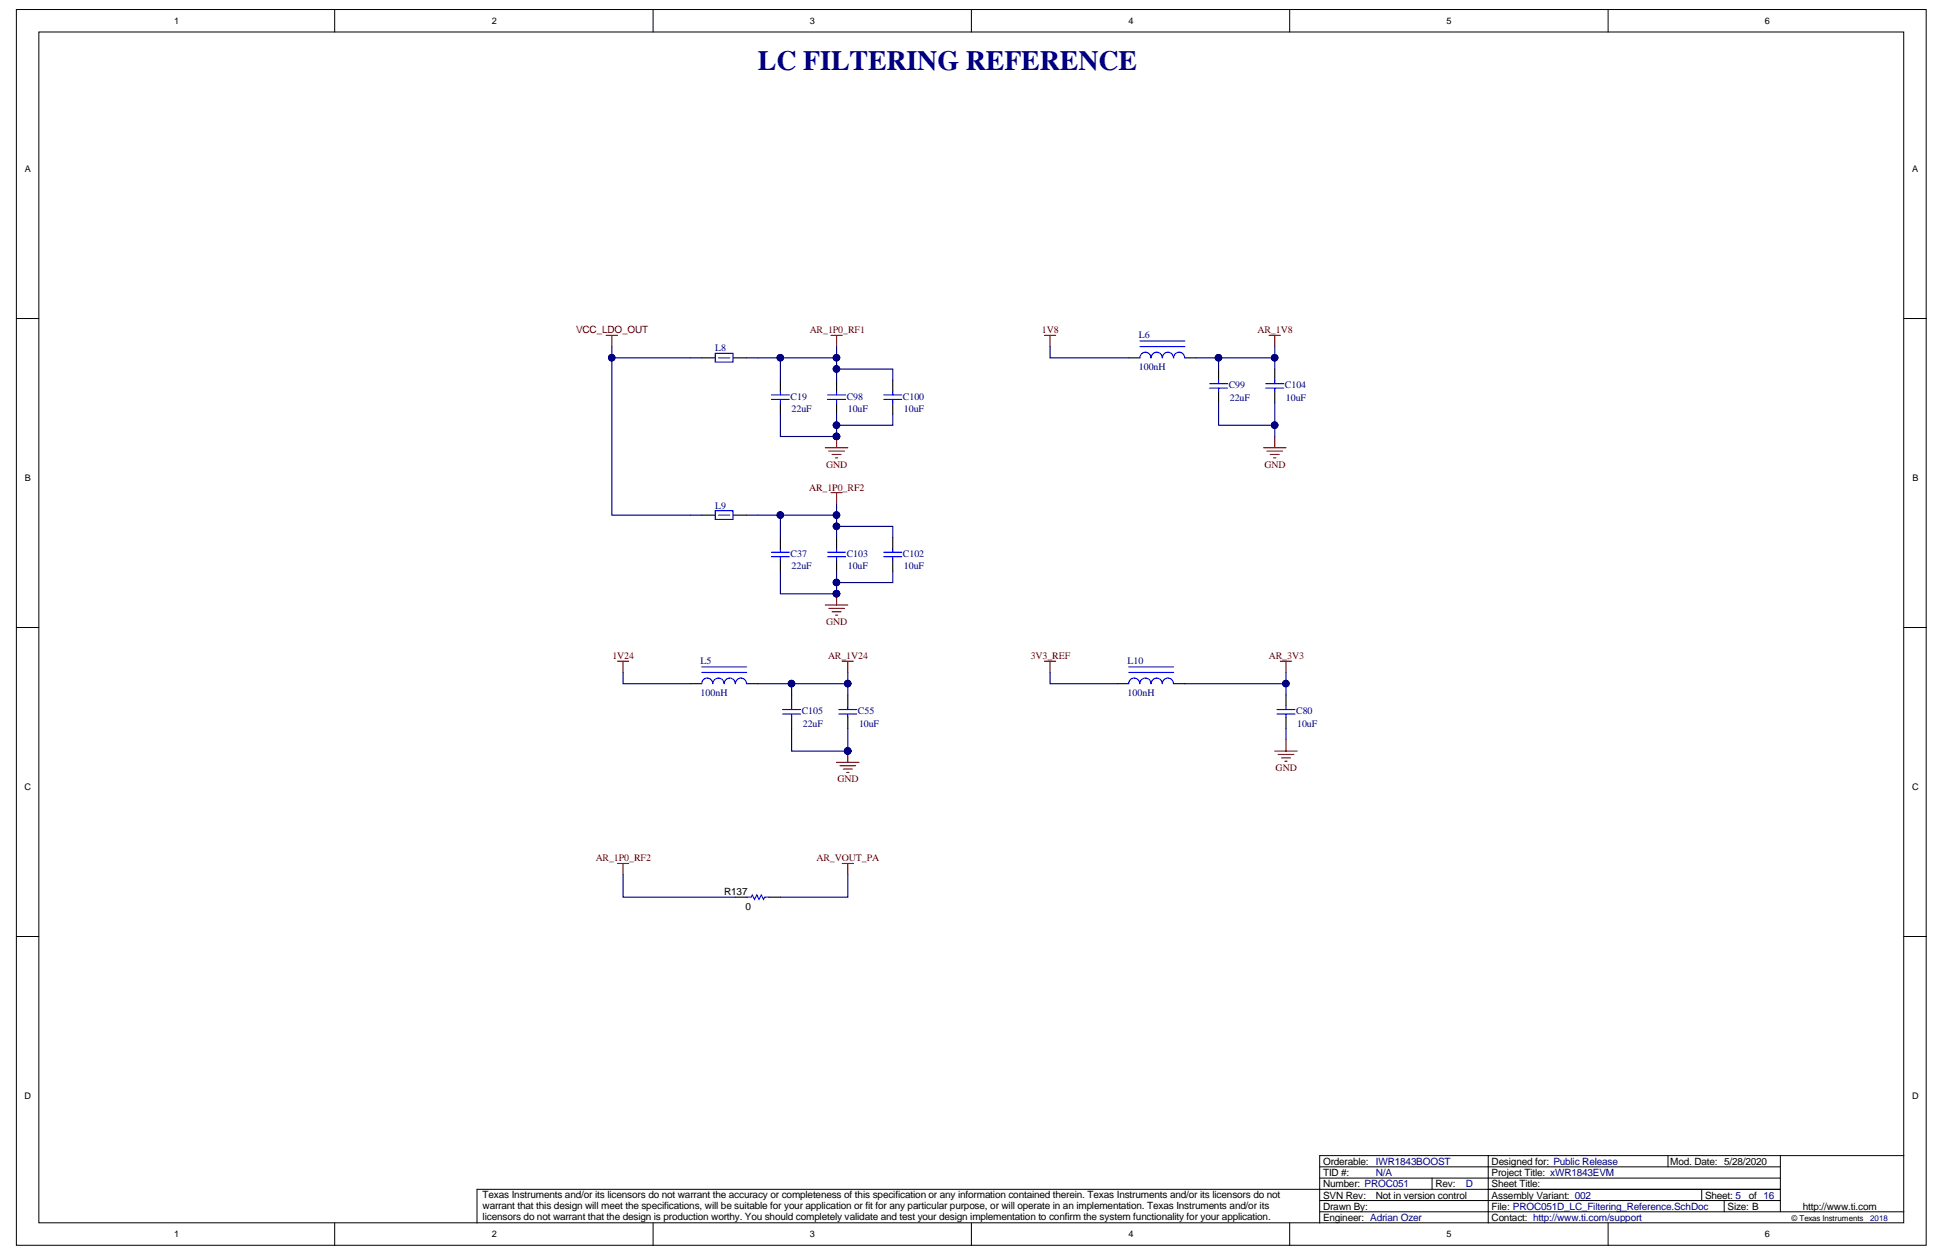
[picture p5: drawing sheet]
<svg xmlns="http://www.w3.org/2000/svg" width="432mm" height="279mm" viewBox="0 0 432 279" stroke-linecap="round" stroke-linejoin="round" font-family="sans-serif">
<g fill="#fff" stroke="#000" stroke-width=".22">
<path d="M3.6 2.1h424.2v274.6h-424.2z"/>
<path d="M8.6 7.1h414.3v264.6h-414.3z"/>
</g>
<g fill="none" stroke="#000" stroke-width=".22">
<path d="M74.3 2.1v5M145.1 2.1v5M215.8 2.1v5M286.5 2.1v5M357.2 2.1v5M3.6 70.8h5M422.9 70.8h5M3.6 139.4h5M422.9 139.4h5M3.6 208.1h5M422.9 208.1h5M293.1 259.2h102.4"/>
<path d="M330.6 256.7h-37.5v15M370.5 256.7v2.5M395.5 256.7v12.5M422.9 256.7h-92.3v15M74.3 271.7v5M145.1 271.7v5M215.8 271.7v5M286.5 271.7v5M293.1 269.2h129.8M293.1 266.7h102.4M293.1 261.7h102.4M318.1 261.7v2.5"/>
<path d="M357.2 271.7v5M378 264.2v2.5M383 266.7v2.5M395.5 264.2h-289.5v7.5"/>
</g>
<g fill="none" stroke="#800000" stroke-width=".25">
<path d="M134.7 74.5h2.5M135.9 74.5v2.5M184.6 74.5h2.5M185.8 74.5v2.5M232 74.5h2.5M233.2 74.5v2.5M281.9 74.5h2.5M283.1 74.5v2.5M183.3 99.5h5M185.8 97v2.5M280.7 99.5h4.9M283.1 97v2.5"/>
<path d="M184.1 100.2h3.5M184.6 109.5h2.5M184.8 101h2M185.6 101.7h.5M185.8 109.5v2.5M281.4 100.2h3.5M282.1 101h2M282.9 101.7h.5M183.3 134.4h5M184.1 135.2h3.5M184.8 135.9h2M185.6 136.7h.5"/>
<path d="M185.8 131.9v2.5M137.2 146.9h2.4M138.4 146.9v2.5M187.1 146.9h2.5M188.3 146.9v2.5M232 146.9h2.5M233.2 146.9v2.5M284.4 146.9h2.5M285.6 146.9v2.5M185.8 169.4h5M186.6 170.1h3.5M187.3 170.9h2"/>
<path d="M188.1 171.6h.5M188.3 166.9v2.5M283.1 166.9h5M283.9 167.6h3.5M284.6 168.4h2M285.4 169.1h.5M285.6 164.4v2.5M137.2 191.8h2.4M138.4 191.8v2.5M187.1 191.8h2.5M188.3 191.8v2.5"/>
</g>
<g fill="none" stroke="#000" stroke-width=".25">
<path d="M155.9 79.5h3M162.9 79.5h3M250.7 79.5h2.5M263.2 79.5h2.5M173.3 84.5v2.5M173.3 89.5v2.5M185.8 84.5v2.5M185.8 89.5v2.5M198.3 84.5v2.5M198.3 89.5v2.5M270.7 82v2.5M270.7 87v2.5"/>
<path d="M283.1 82v2.5M283.1 87v2.5M155.9 114.5h3M162.9 114.5h3M173.3 119.4v2.5M185.8 119.4v2.5M198.3 119.4v2.5M173.3 124.4v2.5M185.8 124.4v2.5M198.3 124.4v2.5M153.4 151.9h2.5M165.9 151.9h2.4"/>
<path d="M175.8 154.4v2.5M175.8 159.4v2.5M188.3 154.4v2.5M188.3 159.4v2.5M248.2 151.9h2.5M260.7 151.9h2.5M285.6 154.4v2.5M285.6 159.4v2.5M163.4 199.3h2.5M170.8 199.3h2.5"/>
</g>
<g fill="none" stroke="#00f" stroke-width=".25">
<path d="M158.9 78.5h3.9v2h-3.9zM159.6 79.5h2.5M253.2 77h10M253.2 75.8h10M255.6 79.5a1.22 1.22 0 0 0-1.2-1.2 1.22 1.22 0 0 0-1.2 1.2M258.1 79.5a1.22 1.22 0 0 0-1.2-1.2 1.22 1.22 0 0 0-1.2 1.2M260.6 79.5a1.22 1.22 0 0 0-1.2-1.2 1.22 1.22 0 0 0-1.2 1.2M263.1 79.5a1.22 1.22 0 0 0-1.2-1.2 1.22 1.22 0 0 0-1.2 1.2M171.3 87.7h4M171.3 88.7h4M173.3 87v.7M173.3 88.7v.8"/>
<path d="M183.8 87.7h4M183.8 88.7h4M185.8 87v.7M185.8 88.7v.8M196.3 87.7h4M196.3 88.7h4M198.3 87v.7M198.3 88.7v.8M268.7 85.2h4M268.7 86.2h4M270.7 84.5v.7M270.7 86.2v.8"/>
<path d="M281.2 85.2h3.9M281.2 86.2h3.9M283.1 84.5v.7M283.1 86.2v.8M158.9 113.5h3.9v1.9h-3.9zM159.6 114.5h2.5M171.3 122.7h4M171.3 123.7h4M173.3 121.9v.8M173.3 123.7v.7M183.8 122.7h4M183.8 123.7h4"/>
<path d="M185.8 121.9v.8M185.8 123.7v.7M196.3 122.7h4M196.3 123.7h4M198.3 121.9v.8M198.3 123.7v.7M155.9 149.4h10M155.9 148.2h10M158.3 151.9a1.22 1.22 0 0 0-1.2-1.3 1.22 1.22 0 0 0-1.2 1.3M160.8 151.9a1.22 1.22 0 0 0-1.2-1.3 1.22 1.22 0 0 0-1.2 1.3M163.3 151.9a1.22 1.22 0 0 0-1.2-1.3 1.22 1.22 0 0 0-1.2 1.3M165.8 151.9a1.22 1.22 0 0 0-1.2-1.3 1.22 1.22 0 0 0-1.2 1.3"/>
<path d="M173.8 157.6h4M173.8 158.6h4M175.8 156.9v.7M175.8 158.6v.8M186.3 157.6h4M186.3 158.6h4M188.3 156.9v.7M188.3 158.6v.8M250.7 149.4h10M250.7 148.2h10M253.1 151.9a1.22 1.22 0 0 0-1.2-1.3 1.22 1.22 0 0 0-1.2 1.3M255.6 151.9a1.22 1.22 0 0 0-1.2-1.3 1.22 1.22 0 0 0-1.2 1.3"/>
<path d="M258.1 151.9a1.22 1.22 0 0 0-1.2-1.3 1.22 1.22 0 0 0-1.2 1.3M260.6 151.9a1.22 1.22 0 0 0-1.2-1.3 1.22 1.22 0 0 0-1.2 1.3M283.6 157.6h4M283.6 158.6h4M285.6 156.9v.7M285.6 158.6v.8M165.9 199.3h1l.2-.5 .5 1 .5-1 .5 1 .5-1 .5 1 .2-.5h1"/>
</g>
<g fill="#000080" stroke="#000080" stroke-width=".22">
<circle cx="185.8" cy="97" r=".72"/>
<circle cx="185.8" cy="131.9" r=".72"/>
<circle cx="283.1" cy="79.5" r=".72"/>
<circle cx="283.1" cy="94.5" r=".72"/>
<circle cx="185.8" cy="82" r=".72"/>
<circle cx="185.8" cy="79.5" r=".72"/>
<circle cx="185.8" cy="94.5" r=".72"/>
<circle cx="185.8" cy="116.9" r=".72"/>
<circle cx="185.8" cy="114.4" r=".72"/>
<circle cx="185.8" cy="129.4" r=".72"/>
<circle cx="175.8" cy="151.9" r=".72"/>
<circle cx="188.3" cy="151.9" r=".72"/>
<circle cx="173.3" cy="114.4" r=".72"/>
<circle cx="135.9" cy="79.5" r=".72"/>
<circle cx="173.3" cy="79.5" r=".72"/>
<circle cx="285.6" cy="151.9" r=".72"/>
<circle cx="270.6" cy="79.5" r=".72"/>
<circle cx="188.3" cy="166.9" r=".72"/>
</g>
<g fill="none" stroke="#000080" stroke-width=".25">
<path d="M135.9 77v37.5h20M135.9 79.5h20M173.3 79.5v5M185.8 79.5v5M185.8 77v2.5h-19.9M233.2 77v2.5h17.5M270.7 79.5v2.5M283.1 77v2.5h-17.4M283.1 79.5v2.5M173.3 92v5h12.5v-5M185.8 82h12.5v2.5M198.3 92v2.5h-12.5"/>
<path d="M270.7 89.5v5h12.4M283.1 89.5v7.5M173.3 114.5v4.9M185.8 114.5v4.9M185.8 112v2.5h-19.9M185.8 116.9h12.5v2.5M173.3 126.9v5h12.5v-5M198.3 126.9v2.5h-12.5M138.4 149.4v2.5h15M175.8 151.9v2.5M188.3 149.4v2.5h-20M188.3 151.9v2.5"/>
<path d="M233.2 149.4v2.5h15M285.6 149.4v2.5h-22.4M285.6 151.9v2.5M175.8 161.9v5h12.5v-5M285.6 161.9v2.5M138.4 194.3v5h25M188.3 194.3v5h-15"/>
</g>
<text font-size="6.2" fill="#000080" x="168.3" y="15.6">LC FILTERING REFERENCE</text>
<g font-size="2.2" fill="#800000">
<text x="128" y="74.1">VCC_LDO_OUT</text>
<text x="179.9" y="74">AR_1P0_RF1</text>
<text x="231.4" y="74">1V8</text>
<text x="279.3" y="74">AR_1V8</text>
<text x="183.5" y="103.9">GND</text>
<text x="280.9" y="103.9">GND</text>
<text x="179.7" y="109">AR_1P0_RF2</text>
<text x="183.5" y="138.9">GND</text>
<text x="136" y="146.4">1V24</text>
<text x="183.9" y="146.4">AR_1V24</text>
<text x="228.9" y="146.4">3V3_REF</text>
<text x="281.8" y="146.4">AR_3V3</text>
<text x="186" y="173.8">GND</text>
<text x="283.3" y="171.3">GND</text>
<text x="132.3" y="191.4">AR_1P0_RF2</text>
<text x="181.4" y="191.4">AR_VOUT_PA</text>
</g>
<g font-size="2.2" fill="#000080">
<text x="253" y="75">L6</text>
<text x="158.9" y="78">L8</text>
<text x="253" y="82.3">100nH</text>
<text x="175.6" y="88.8">C19</text>
<text x="188.1" y="88.8">C98</text>
<text x="200.5" y="88.8">C100</text>
<text x="272.9" y="86.3">C99</text>
<text x="273.2" y="89">22uF</text>
<text x="285.4" y="86.3">C104</text>
<text x="285.6" y="89">10uF</text>
<text x="175.8" y="91.5">22uF</text>
<text x="188.3" y="91.5">10uF</text>
<text x="200.8" y="91.5">10uF</text>
<text x="158.9" y="113">L9</text>
<text x="175.6" y="123.7">C37</text>
<text x="188.1" y="123.7">C103</text>
<text x="200.5" y="123.7">C102</text>
<text x="175.8" y="126.5">22uF</text>
<text x="188.3" y="126.5">10uF</text>
<text x="200.8" y="126.5">10uF</text>
<text x="155.6" y="147.4">L5</text>
<text x="250.5" y="147.4">L10</text>
<text x="155.6" y="154.7">100nH</text>
<text x="250.5" y="154.7">100nH</text>
<text x="178.1" y="158.7">C105</text>
<text x="178.3" y="161.4">22uF</text>
<text x="190.6" y="158.7">C55</text>
<text x="190.8" y="161.4">10uF</text>
<text x="287.9" y="158.7">C80</text>
<text x="288.1" y="161.4">10uF</text>
<text x="305.6" y="261.3">N/A</text>
<text x="305.6" y="258.8">IWR1843BOOST</text>
<text x="325.6" y="263.8">D</text>
</g>
<g font-size="2.2">
<text x="160.9" y="198.9">R137</text>
<text x="165.6" y="202.1">0</text>
<text x="293.9" y="263.8">Number: PROC051</text>
<text x="293.9" y="261.3">TID #:</text>
<text x="293.9" y="258.8">Orderable:</text>
<text x="318.8" y="263.8">Rev:</text>
<text x="331.3" y="263.8">Sheet Title:</text>
<text x="331.3" y="261.3">Project Title: xWR1843EVM</text>
<text x="331.3" y="258.8">Designed for: Public Release</text>
<text x="371" y="258.8">Mod. Date: 5/28/2020</text>
<text x="107.2" y="266.2">Texas Instruments and/or its licensors do not warrant the accuracy or completeness of this specification or any information contained therein. Texas Instruments and/or its licensors do not</text>
<text x="107.2" y="268.7">warrant that this design will meet the specifications, will be suitable for your application or fit for any particular purpose, or will operate in an implementation. Texas Instruments and/or its</text>
<text x="293.9" y="268.8">Drawn By:</text>
<text x="293.9" y="266.3">SVN Rev:</text>
<text x="305.6" y="266.3">Not in version control</text>
<text x="331.3" y="268.8">File: PROC051D_LC_Filtering_Reference.SchDoc</text>
<text x="331.3" y="266.3">Assembly Variant: 002</text>
<text x="378.7" y="266.3">Sheet: 5</text>
<text x="383.7" y="268.8">Size: B</text>
<text x="388.5" y="266.3">of 16</text>
<text x="400.4" y="268.8">http://www.ti.com</text>
<text x="107.2" y="271.1">licensors do not warrant that the design is production worthy. You should completely validate and test your design implementation to confirm the system functionality for your application.</text>
<text x="293.9" y="271.3">Engineer: Adrian Ozer</text>
<text x="331.3" y="271.3">Contact: http://www.ti.com/support</text>
</g>
<g font-size="2">
<text x="38.7" y="5.3">1</text>
<text x="109.2" y="5.3">2</text>
<text x="179.9" y="5.3">3</text>
<text x="250.6" y="5.3">4</text>
<text x="321.3" y="5.3">5</text>
<text x="392" y="5.3">6</text>
<text x="5.5" y="38.3">A</text>
<text x="424.7" y="38.3">A</text>
<text x="5.5" y="106.9">B</text>
<text x="424.8" y="106.9">B</text>
<text x="5.5" y="175.6">C</text>
<text x="424.7" y="175.6">C</text>
<text x="5.5" y="244.2">D</text>
<text x="424.7" y="244.2">D</text>
<text x="38.7" y="274.9">1</text>
<text x="109.2" y="274.9">2</text>
<text x="179.9" y="274.9">3</text>
<text x="250.6" y="274.9">4</text>
<text x="321.3" y="274.9">5</text>
<text x="392" y="274.9">6</text>
</g>
<text font-size="1.8" x="397.9" y="271.3">© Texas Instruments</text>
<text font-size="1.8" fill="#000080" x="415.4" y="271.3">2018</text>
</svg>
